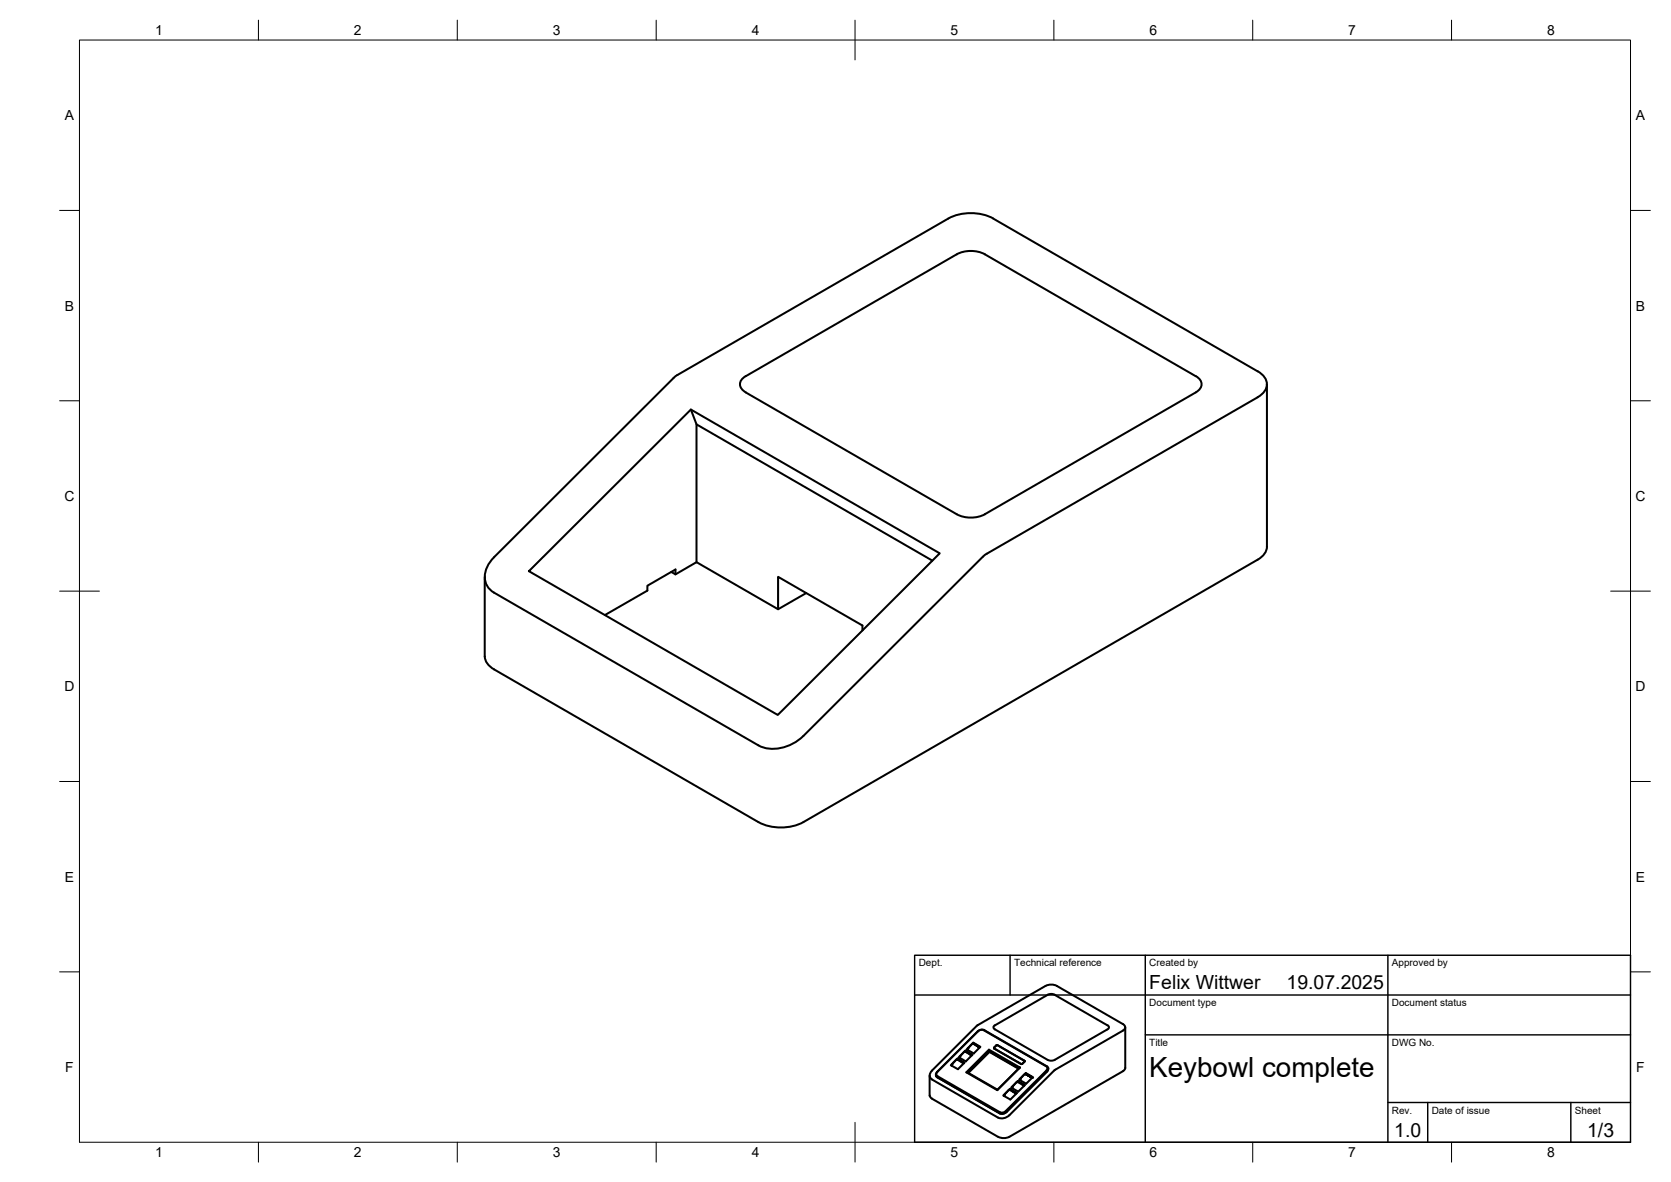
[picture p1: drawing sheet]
<svg xmlns="http://www.w3.org/2000/svg" width="420mm" height="297mm" viewBox="0 0 420 297" stroke-linecap="round" stroke-linejoin="round" font-family="sans-serif">
<!-- layer: Visible -->
<g fill="none" stroke="#000" stroke-width=".51">
<path d="M247.6 63.9l53.1 30.6a2.16 2.16 0 0 1 1.4 2.1 2.16 2.16 0 0 1-1.4 2l-53.1 30.6M247.6 63.9a7.8 7.8 0 0 0-7 0l-53.1 30.6a2.17 2.17 0 0 0-1.4 2.1 2.17 2.17 0 0 0 1.4 2l53.1 30.6a7.8 7.8 0 0 0 7 0M318.6 96.6v40.8a3.9 3.9 0 0 1-2.4 3.3l-114.2 65.9a12.5 12.5 0 0 1-11.3 0l-66.5-38.4-1.5-1.2a3.1 3.1 0 0 1-.8-2.1v-19.9M173.7 102.9l1.4 3.7M247.2 139.9l.7-.6 68.3-39.5a3.5 3.5 0 0 0 2-4.6l-1.1-1.3-.9-.6-66.4-38.4a12.5 12.5 0 0 0-11.3 0l-68.7 39.7-45.6 45.4a5.9 5.9 0 0 0-1.4 7.8l1.4 1.1 66.5 38.4a10 10 0 0 0 11.3-2.4l45.1-45M133 143.5l40.7-40.6 62.6 36.2-40.7 40.6zM168.8 143.7l1 .6 5.3-3 20.5 11.8 7.1-4.1M169.8 144.3v-1.2l-7 4.1v1.2l-10.7 6.2M195.6 153.1v-8.1l21.3 12.2v1.2M234.4 140.9l-59.3-34.3v34.7M245.6 257.8l-11.2 11.2a1.33 1.33 0 0 0-.1 2.3M245.9 257.6l17-9.8 1.4-.4 1.4 .4 17 9.9a.83 .83 0 0 1-.4 1.3l-17 9.8"/>
<path d="M245.9 257.6l-.3 .2M247.5 258.9l15.7 9a.79 .79 0 0 1 0 1.4M247.5 258.9l-1-.1-.7 .4M249.9 257.9l13.5-7.9 1.1-.2 .7 .2 13.3 7.6 .3 .6-.4 .5-13.2 7.6-1.1 .3-.7-.3-13.2-7.6-.3-.3zM282.9 258.2v10.2l-.1 .4-.5 .4M233.7 270.3v5M234.3 271.3l16.7 9.5a2.56 2.56 0 0 0 2.8-.6M235.3 270.3l.4 .4M235.7 269.3a.69 .69 0 0 0 .1 1.2l15.6 9M239.4 267.6l-.2 .2M240.5 266.3l.2-.3 1.8 1-1.6 1.7-1.8-1 1.2-1.2M240.7 266.3l1.6 .9"/>
<path d="M240.7 266.3h-.2l-1 1-.2 .5M240.7 266l.1 .2M240.8 266.2l1.6 .9M240.8 266.2l-.1 .1M241.3 266.5v.1M241.4 265.6l-.2 .2M242.5 264.3l.2-.3 1.8 1.1-1.7 1.6-1.7-1 1.2-1.2M242.7 264.3l1.6 .9M242.7 264.3h-.3l-.9 1-.2 .5M242.7 264l.1 .2M242.8 264.2l1.6 .9M242.8 264.2l-.1 .1"/>
<path d="M243 269.5l5.7-5.7 7.8 4.5-5.7 5.7zM243 269.5l7.8 4.3v.2M243.4 264.5l-.2 .1M243.4 269.6l5.4-5.4v.2l-5.3 5.2M243.4 263.6l-.2 .2M244.5 262.3l.2-.3 1.8 1.1-1.7 1.6-1.7-1 1.2-1.2M244.7 262.3l1.6 .9M244.7 262.3h-.3l-.9 1-.2 .5M244.7 262l.1 .2M244.8 262.2l1.6 .9M244.8 262.2l-.1 .1M245.3 262.5l-.1 .1"/>
<path d="M248.7 263.8l.1 .4 7.4 4.3M248.8 264.4l7.3 4.2M250 263.3v.2M250.5 262.7l-.6 .6M250.5 262.7l.3-.1 6.8 4v.2l-.6 .6h-.2l-6.8-3.9M252.6 275.2l-.2 .2M253.7 273.9l.2-.3 1.8 1.1-1.7 1.6-1.7-1 1.2-1.2M253.9 273.9l1.6 .9M253.9 273.9h-.3l-.9 1-.2 .5M253.9 273.6l.1 .2M254 273.8l1.6 .9M254 273.8l-.1 .1"/>
<path d="M254.6 273.2l-.2 .2M255.7 271.9l.2-.3 1.8 1.1-1.7 1.6-1.7-1 1.2-1.2M255.9 271.9l1.6 .9M255.9 271.9h-.3l-.9 1-.2 .6M255.9 271.6l.1 .2M256 271.8l1.6 .9M256 271.8l-.1 .1M256.5 268.3l-5.7 5.5M256.6 271.2l-.2 .2M257.7 269.9l.2-.3 1.8 1.1-1.7 1.6-1.8-1 1.3-1.2M257.9 269.9l1.6 1M257.9 269.9h-.3l-1 1.1-.1 .5"/>
<path d="M257.9 269.9h.1M257.9 269.6l.1 .2M258 269.9h.1M258 269.8l-.1 .1M258 269.8l1.6 .9M258 269.9v.1M258.1 270h-.1M258.1 270h.1M258.3 270.1h.1M258.3 270.1v.1M258.4 270.2h.1M258.6 270.3h.1"/>
<path d="M258.7 270.4h.1M258.8 270.4h.1M258.8 270.3l-.1 .1M258.9 270.5h.1M258.9 270.4h.1M259.1 270.6h.1M259.2 270.6h.1M259.2 270.7h.1M259.3 270.7h.1M259.3 270.7h-.1M259.4 270.8h.1M259.4 270.7v.1"/>
<path d="M259.4 270.7h.1M259.5 270.8h.1M259.5 270.9h.1M263.1 269.1l-10.2 10.1a1.3 1.3 0 0 1-1.5 .3M263.1 269.1a.69 .69 0 0 0-.1-1.2l-15.6-9a1.27 1.27 0 0 0-1.5 .3l-10.3 10.2M263.2 269.3l-10.1 10.1-.7 .4-1.1-.1M263.2 269.3l-10.1 10.2-1.1 .4-.6-.1-15.7-9.1a.81 .81 0 0 1-.1-1.3M263.5 268.3v.1M263.5 268.3l.1 .5-.3 .5M265.1 269l-11.3 11.3M265.3 268.8l-.2 .2M282.3 269.2l-28.5 16.5-.9 .3h-1l-.9-.3-16.6-9.6-.5-.4-.1-.4"/>
</g>
<g fill="#000">
<circle cx="240.4" cy="266.3" r=".25"/>
<circle cx="242.4" cy="264.3" r=".25"/>
<circle cx="244.4" cy="262.3" r=".25"/>
<circle cx="253.6" cy="273.9" r=".25"/>
<circle cx="255.6" cy="272" r=".25"/>
<circle cx="257.6" cy="270" r=".25"/>
<circle cx="257.9" cy="269.9" r=".25"/>
<circle cx="258" cy="270" r=".25"/>
<circle cx="258.1" cy="270" r=".25"/>
<circle cx="258.3" cy="270.1" r=".25"/>
<circle cx="258.6" cy="270.3" r=".25"/>
<circle cx="258.7" cy="270.4" r=".25"/>
<circle cx="258.9" cy="270.4" r=".25"/>
<circle cx="259.2" cy="270.6" r=".25"/>
<circle cx="259.5" cy="270.8" r=".25"/>
</g>
<!-- layer: BORDER -->
<g fill="none" stroke="#000" stroke-width=".25">
<path d="M20 10.1h390v276.9h-390zM65 5.1v5M115 5.1v5M165 5.1v5M215 5.1v10M265 5.1v5M315 5.1v5M365 5.1v5M15 52.9h5M410 52.9h5M15 100.7h5M410 100.7h5"/>
<path d="M15 148.6h10M405 148.6h10M15 196.4h5M410 196.4h5M15 244.2h5M410 244.2h5M65 287v5M115 287v5M165 287v5M215 282.1v9.9M265 287v5M315 287v5"/>
<path d="M365 287v5"/>
</g>
<!-- layer: TITLEBLOCK -->
<path d="M230 240.1h180v46.9h-180zM230 250h180M254 240.1v9.9M288 240.1v46.9M349 240.1v46.9M288 260.1h122M349 277.1h61M359 277.1v9.9M395 277.1v9.9" fill="none" stroke="#000" stroke-width=".36"/>
<text font-size="7" x="289" y="270.6">Keybowl complete</text>
<g font-size="4.9">
<text x="289" y="248.5">Felix Wittwer</text>
<text x="323.5" y="248.5">19.07.2025</text>
<text x="350.6" y="285.7">1.0</text>
<text x="399.1" y="285.7">1/3</text>
</g>
<g font-size="3.5">
<text x="39" y="8.8">1</text>
<text x="89" y="8.8">2</text>
<text x="139" y="8.8">3</text>
<text x="189" y="8.8">4</text>
<text x="239" y="8.8">5</text>
<text x="289" y="8.8">6</text>
<text x="339" y="8.8">7</text>
<text x="389" y="8.8">8</text>
<text x="16.3" y="30.2">A</text>
<text x="411.3" y="30.2">A</text>
<text x="16.3" y="78">B</text>
<text x="411.3" y="78">B</text>
<text x="16.2" y="125.9">C</text>
<text x="411.2" y="125.9">C</text>
<text x="16.2" y="173.7">D</text>
<text x="411.2" y="173.7">D</text>
<text x="16.3" y="221.6">E</text>
<text x="411.3" y="221.6">E</text>
<text x="16.4" y="269.4">F</text>
<text x="411.4" y="269.4">F</text>
<text x="39" y="290.8">1</text>
<text x="89" y="290.8">2</text>
<text x="139" y="290.8">3</text>
<text x="189" y="290.8">4</text>
<text x="239" y="290.8">5</text>
<text x="289" y="290.8">6</text>
<text x="339" y="290.8">7</text>
<text x="389" y="290.8">8</text>
</g>
<g font-size="2.5">
<text x="231" y="242.9">Dept.</text>
<text x="255" y="242.9">Technical reference</text>
<text x="289" y="242.9">Created by</text>
<text x="350" y="242.9">Approved by</text>
<text x="289" y="252.8">Document type</text>
<text x="350" y="252.8">Document status</text>
<text x="289" y="262.9">Title</text>
<text x="350" y="262.9">DWG No.</text>
<text x="350" y="279.9">Rev.</text>
<text x="360" y="279.9">Date of issue</text>
<text x="396" y="279.9">Sheet</text>
</g>
</svg>
